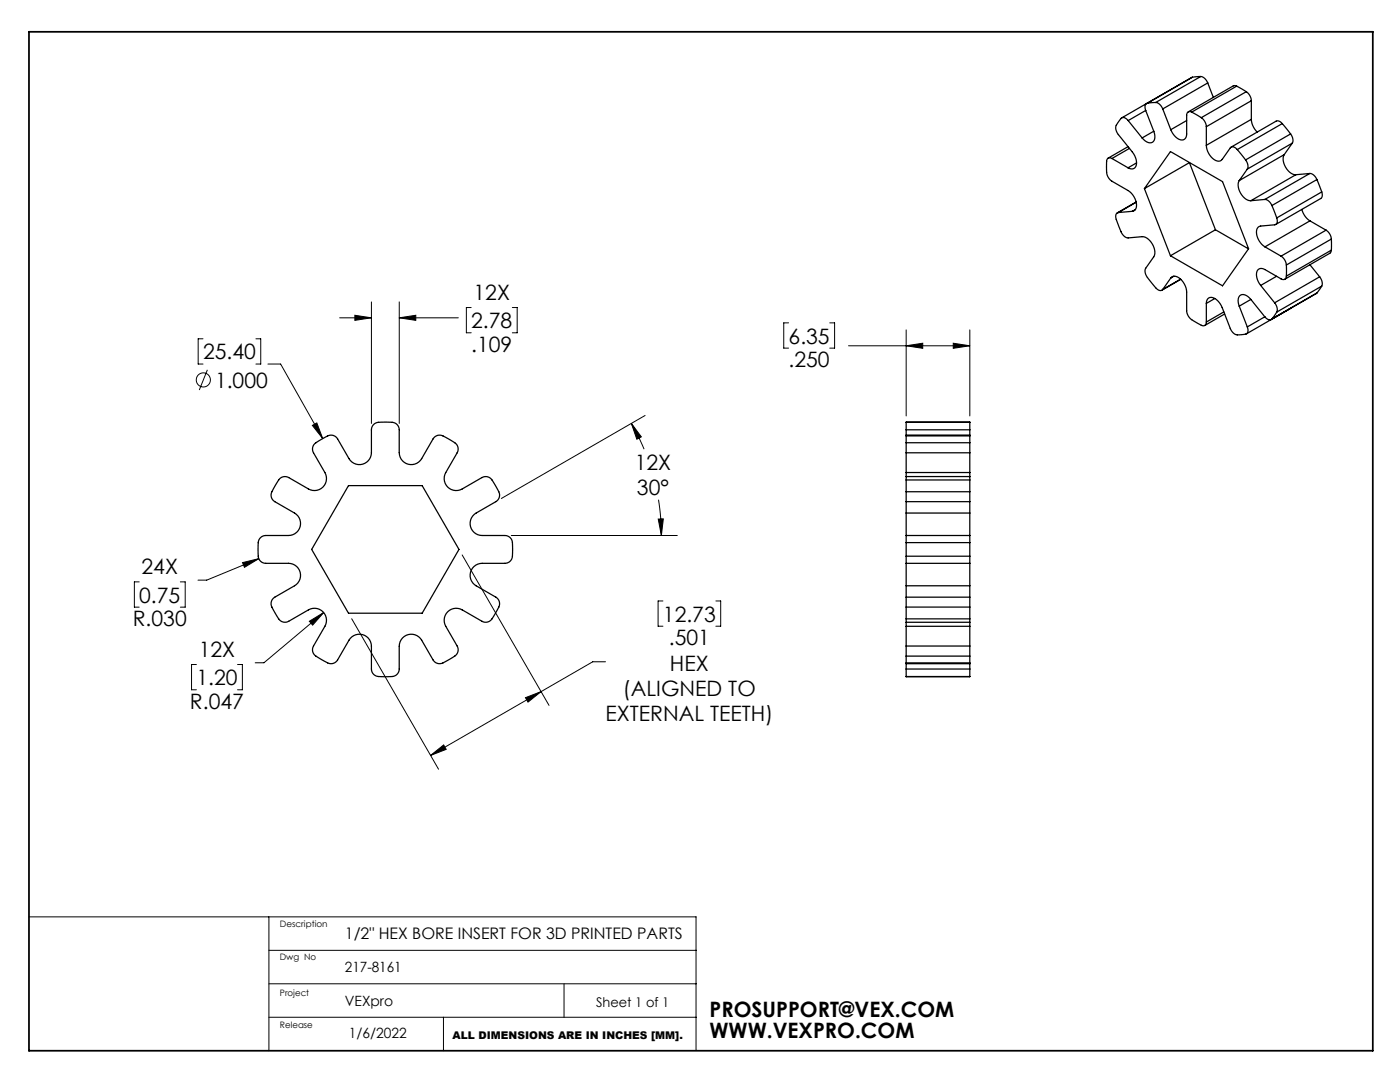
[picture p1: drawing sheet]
<svg xmlns="http://www.w3.org/2000/svg" width="279mm" height="216mm" viewBox="0 0 279 216" stroke-linecap="round" stroke-linejoin="round" font-family="sans-serif">
<g fill="none" stroke="#000" stroke-width=".2">
<path d="M40.5 67.6h-1v5h1M41.4 73.8l-1.6 4M51.1 67.6h.9v5h-.9M53.5 72.6h2.5l8.4 14.9M67.8 63.4h6.3M70.8 62.9l3.3 .5-3.3 .5zM74.1 60.2v24.3M79.7 60.2v24.3M79.7 63.4h11.8M79.7 63.4l3.3-.5v1zM94 61.4h-.9v5h.9M102.2 61.4h1v5h-1"/>
<path d="M157.4 64.4h-1v5.1h1M165.6 64.4h1v5.1h-1M169.3 69h24.2M180.8 69l3.3-.5v1zM180.8 65.8v17.2M190.2 68.5l3.3 .5-3.3 .5zM193.5 65.8v17.2M62.3 84.9l.9-.5 1.2 3.1zM126 84.5l2 2.7-.9 .4zM126 84.5l2.5 5.1M128.7 82.9l-28.6 16.6M131.4 99.7l.4 3.6 .2 3.6"/>
<path d="M27.8 116.1h-1v5h1M36 116.1h1v5h-1M48.4 112.3l3.2-.8-2.8 1.7zM51.6 111.5l-10.3 4.3h-1.8M92.2 110.7l17.4 30.1M102 106.9h33.2M131.4 103.6l1-.1-.4 3.4zM132.3 119.9h-1v5.1h1M142.9 119.9h.9v5.1h-.9M39.2 132.6h-1v5h1M47.4 132.6h1v5h-1M61.7 124l2.9-1.8-2.2 2.5z"/>
<path d="M64.6 122.2l-11.9 10h-1.8M70.2 123.5l17.3 30M104.9 139.2l3.1-1.2-2.6 2.1zM108 138l-22.1 12.7M120.8 132h-2.5l-10.3 6M85.9 150.7l2.6-2.1 .5 .9zM5.8 182.9h133.1v26.8M53.7 182.9v26.8M53.7 196.3h85.2M53.7 189.6h85.2M112.6 196.3v6.7M53.7 203h85.2"/>
<path d="M88.5 203v6.7"/>
<circle cx="40.6" cy="75.8" r="1.41"/>
</g>
<path d="M5.8 6.3h268.2v203.4h-268.2z" fill="none" stroke="#000" stroke-width=".35"/>
<path d="M62.3 84.9l2.1 2.6-1.2-3.1zM70.8 62.9l3.3 .5-3.3 .5zM79.7 63.4l3.3-.5v1zM131.4 103.6l1-.1-.4 3.4zM126 84.5l2 2.7-.9 .4zM48.4 112.3l.4 .9 2.8-1.7zM61.7 124l.7 .7 2.2-2.5zM104.9 139.2l3.1-1.2-2.6 2.1zM85.9 150.7l2.6-2.1 .5 .9zM180.8 69l3.3-.5v1zM190.2 68.5l3.3 .5-3.3 .5z" fill="#000"/>
<g fill="none" stroke="#000" stroke-width=".25">
<path d="M238 15.4l-14.1 8.1M238 15.4l-9 5.2M239.6 15.3a1.85 1.85 0 0 1 1.4 1.3M239.6 15.3l-1.6 .1M239.6 15.3l-8.9 5.1M241 16.6l-9 5.1M241 16.6l1.1 2.8M246.8 17.2l1.9 1.1M246.8 17.2l-.7-.1-9 5.2M246.8 17.2l-9 5.2M248.7 18.3a2.36 2.36 0 0 1 1 1.8M248.7 18.3l-9 5.2"/>
<path d="M221.9 31.6a.69 .69 0 0 0-.8 0 .69 .69 0 0 0-.3 .8v.9a2.84 2.84 0 0 0 1.1 2.9l3.2 1.8a3.3 3.3 0 0 1 1.5 3.8l-.6 .4M221.9 31.6l3.2 1.9M225.1 29.3l-3.9 2.3M225.2 24.1a.95 .95 0 0 0-1-.7 .95 .95 0 0 0-.8 .7l-.2 .2a1.75 1.75 0 0 0 0 2.6l2.8 3.4a2.76 2.76 0 0 1 .5 3.2 1.06 1.06 0 0 1-1.4 0M225.2 24.1l2.7 3.4M225.4 29.6l-3.5 2M226.8 32.5l-1.7 1M228.4 37.6l5.2-7.4 10.4 6 5.2 13.4M228.4 37.6l5.2 13.4M228.6 22l1.7 4.2M228.6 22l-3.4 2.1M229 20.6a.97 .97 0 0 0-.4 1.4"/>
<path d="M230.3 26.2a1.57 1.57 0 0 1-.6 2.3l-.8-.2-1-.8M230.3 26.2l-2.4 1.3M230.7 20.4l-1.7 .2M230.7 20.4a1.85 1.85 0 0 1 1.3 1.3M232 21.7l1.7 4.2M236.8 24.1l-3.1 1.8M237.4 32.5l-9 5.1M237.4 32.5l5.2 13.3M237.4 32.4v.1M237.8 22.4a.64 .64 0 0 0-.7-.1 .64 .64 0 0 0-.3 .7v3.7a1.07 1.07 0 0 1-.6 1.2 1.07 1.07 0 0 1-1.3-.3l-.8-.9-.4-.8M237.8 22.4l1.9 1.1M239.7 23.5a2.36 2.36 0 0 1 1.1 1.8"/>
<path d="M240.8 29a3.3 3.3 0 0 0 2.4 3.2l.7-.4 1.6-2.3a.9 .9 0 0 1 1.4 .3M240.8 25.3v3.7M246.9 29.8l1.7 2.1M247.3 36a3.1 3.1 0 0 0 2.3 4M248.6 31.9a1.76 1.76 0 0 1 .3 1.8M248.9 33.7l-1.6 2.3M249.7 23.8l.3 1.2 .9 1.4M249.7 20.1l-8.9 5.2M249.7 23.8l-8.9 5.2M249.7 20.1v3.7M252.4 39.8a1.76 1.76 0 0 1 1.4 1.2M252.4 39.8l-2.8 .2"/>
<path d="M255.9 24.7l1.7 2M255.9 24.7l-.6-.5h-.6l-9 5.2M255.9 24.7l-9 5.1M256.3 30.8a3.1 3.1 0 0 0 2.3 4.1M256.3 30.8l-9 5.2M257.6 26.7a1.76 1.76 0 0 1 .3 1.9M257.6 26.7l-9 5.2M257.9 28.6l-9 5.1M257.9 28.6l-1.6 2.2M258.6 34.9l-9 5.1M261.4 34.6a1.76 1.76 0 0 1 1.4 1.2M261.4 34.6l-9 5.2"/>
<path d="M261.4 34.6l-2.8 .3M262.8 35.8l1 2.5M262.8 35.8l-9 5.2M263.8 38.3l.1 .7-.3 .6-9 5.2M263.8 38.3l-9 5.2M223.2 42.4a.9 .9 0 0 0-.4 1.4l.6 1.5a2.57 2.57 0 0 0 1.8 2.2l2.7-.3a3.1 3.1 0 0 1 2.4 4l-1.7 2.3a2.2 2.2 0 0 0 .8 2.4l.4 .5a3.4 3.4 0 0 0 1.8 1.6l.4-.2M226 42.2l-2.8 .2M226.6 41.8l-.6 .4M226.7 40.3l-3.7 2.2M226.8 40.4l-3.6 2M233.7 55.5a1.42 1.42 0 0 1 2.2 .5l.7 1.1 .2 .8v4.1a2.84 2.84 0 0 0 2 2.4 2 2 0 0 0 1.7 .5l.3-.6M233.7 55.5l-1.7 2.3"/>
<path d="M234.3 55.1l-.6 .4M235.6 55.7l-3.6 2.1M235.7 55.7l-3.8 2.2M242.4 59.6l-1.6 .9M242.6 45.8l-9 5.2M242.6 45.8l6.6 3.9M249.2 49.6l-5.2 7.4-10.4-6M249.6 59.8a1.57 1.57 0 0 0-2.2-.8l-.3 .9 .2 1.2M249.6 59.8l2.8 3.4M249.6 59.8l-2.3 1.3M251.6 57l2.8 3.4M252.4 49.3l3.3 1.8"/>
<path d="M253.8 41l1 2.5M254.8 55.1l-3.2 1.9M254.8 43.5a.9 .9 0 0 1-.4 1.4l-2.8 .2a1.42 1.42 0 0 0-.7 2.2l.6 1.1 .9 .9M255.7 51.1a2.36 2.36 0 0 1 1 1.8M256.7 52.9v2.2M256.7 55.1a.64 .64 0 0 1-.3 .6 .64 .64 0 0 1-.7-.1l-3.3-1.8a1.07 1.07 0 0 0-1.3-.1 1.07 1.07 0 0 0-.3 1.3l.3 1.2 .5 .8M259.8 41.8l.7 1.4 .9 .9M261.4 52.8l2 2.4M261.4 44.1l-9 5.2M261.4 44.1l3.2 1.8M262.8 58.5l-.1 .1M262.8 58.5l-9.1 5.3"/>
<path d="M263.4 55.2a1.86 1.86 0 0 1 .4 1.9M263.4 55.2l-9 5.2M263.8 57.1l-1 1.4M263.8 57.1l-9 5.2M264.6 45.9a2.36 2.36 0 0 1 1.1 1.8M264.6 45.9l-8.9 5.2M265.7 47.7v2.2M265.7 49.9l-.3 .6-9 5.2M265.7 47.7l-9 5.2M265.7 49.9l-9 5.2M240.8 60.5a1.07 1.07 0 0 1 .6-1.1 1.07 1.07 0 0 1 1.2 .3l1.1 1.3 1.8 4.5a1.83 1.83 0 0 0 2.5 1.3 .94 .94 0 0 0 1-.5 .94 .94 0 0 0-.1-1.1M240.8 60.5v3.8"/>
<path d="M244.2 62.2l-3.4 2.1M244.4 62.7l-4 2.2M247.3 61.1l1.6 4.1M252.4 63.2l-3.5 2M254.4 60.4a1.85 1.85 0 0 1 .4 1.9M254.8 62.3l-.3 .5a1.52 1.52 0 0 1-1.3 1l-.8-.6M257.7 61.4l-8.9 5.2M257.8 61.4h-.1M55.8 95.6l.7-.5 .9 .1 4.2 2.4a2.4 2.4 0 0 0 2.9-.4 2.4 2.4 0 0 0 .3-2.9l-2.4-4.2a1.69 1.69 0 0 1 1.2-2.1l.6-.4a2.75 2.75 0 0 1 2.6-.6l.6 .6 2.2 3.9a2.4 2.4 0 0 0 2.7 1.1 2.4 2.4 0 0 0 1.8-2.3l.1-4.8a1.69 1.69 0 0 1 2-1.3h.7a2.75 2.75 0 0 1 2.5 .8l.3 .8v4.5a2.4 2.4 0 0 0 1.8 2.3 2.4 2.4 0 0 0 2.7-1.1l2.4-4.2a1.69 1.69 0 0 1 2.4 0l.6 .3a2.75 2.75 0 0 1 1.8 1.9l-.2 .8-2.2 4a2.4 2.4 0 0 0 .3 2.9 2.4 2.4 0 0 0 2.9 .4l4.2-2.4a1.69 1.69 0 0 1 2.2 1.1l.3 .6a2.75 2.75 0 0 1 .6 2.6l-.5 .6-4 2.3a2.4 2.4 0 0 0-1.1 2.7 2.4 2.4 0 0 0 2.3 1.8h4.8a1.69 1.69 0 0 1 1.3 2.1v.6a2.75 2.75 0 0 1-.7 2.6l-.8 .2h-4.6a2.4 2.4 0 0 0-2.3 1.8 2.4 2.4 0 0 0 1.1 2.7l4.2 2.4a1.69 1.69 0 0 1 0 2.4l-.3 .6a2.75 2.75 0 0 1-1.9 1.9l-.8-.2-4-2.3a2.4 2.4 0 0 0-2.9 .4 2.4 2.4 0 0 0-.3 2.9l2.4 4.2a1.69 1.69 0 0 1-1.2 2.1l-.6 .3a2.75 2.75 0 0 1-2.6 .7l-.6-.6-2.2-4a2.4 2.4 0 0 0-2.7-1.1 2.4 2.4 0 0 0-1.8 2.3l-.1 4.9a1.69 1.69 0 0 1-2 1.2h-.7a2.75 2.75 0 0 1-2.5-.7l-.3-.8v-4.6a2.4 2.4 0 0 0-1.8-2.3 2.4 2.4 0 0 0-2.7 1.1l-2.4 4.2a1.69 1.69 0 0 1-2.4 .1l-.6-.4a2.75 2.75 0 0 1-1.8-1.9l.2-.8 2.2-3.9a2.4 2.4 0 0 0-.3-2.9 2.4 2.4 0 0 0-2.9-.4l-4.2 2.4a1.69 1.69 0 0 1-2.1-1.2l-.4-.6a2.75 2.75 0 0 1-.6-2.5l.5-.6 4-2.3a2.4 2.4 0 0 0 1.1-2.7 2.4 2.4 0 0 0-2.3-1.8h-4.8a1.69 1.69 0 0 1-1.3-2.1v-.7a2.75 2.75 0 0 1 .7-2.5l.8-.2h4.6a2.4 2.4 0 0 0 2.3-1.8 2.4 2.4 0 0 0-1.1-2.7l-4.2-2.5a1.69 1.69 0 0 1 0-2.4zM69.6 96.9h14.7l7.3 12.7-7.3 12.8h-14.7l-7.4-12.8zM180.8 98.1v2M180.8 95.8v2.3"/>
<path d="M180.8 95.1v.7M180.8 94.3v.8M180.8 88.3v2M180.8 87v1.3M180.8 86.8v.2M180.8 84.3v1.5M180.8 84.3h12.7M180.8 95.1h12.7M180.8 86.8h12.7M180.8 98.1h12.7M180.8 95.8h12.7M180.8 85.8v1"/>
<path d="M180.8 90.3v4M180.8 94.3h12.7M180.8 90.3h12.7M180.8 88.3h12.7M180.8 87h12.7M180.8 85.8h12.7M193.5 98.1v2M193.5 95.8v2.3M193.5 95.1v.7M193.5 94.3v.8M193.5 88.3v2M193.5 87v1.3"/>
<path d="M193.5 86.8v.2M193.5 84.3v1.5M193.5 85.8v1M193.5 90.3v4M180.8 108.3v2.7M180.8 111v1.4M180.8 106.9v1.4M180.8 119.2v1.9M180.8 112.4v4.5M180.8 102.4v4.5M180.8 106.9h12.7M180.8 112.4h12.7"/>
<path d="M180.8 111h12.7M180.8 108.3h12.7M180.8 119.2h12.7M180.8 100.1h12.7M180.8 116.9h12.7M180.8 100.1v2.3M180.8 116.9v2.3M180.8 102.4h12.7M193.5 108.3v2.7M193.5 111v1.4M193.5 106.9v1.4M193.5 119.2v1.9"/>
<path d="M193.5 112.4v4.5M193.5 102.4v4.5M193.5 100.1v2.3M193.5 116.9v2.3M180.8 121.1v2.4M180.8 123.5v.7M180.8 124.2v.8M180.8 128.9v2M180.8 130.9v1.4M180.8 132.3v.1M180.8 133.5v1.5M180.8 135h.1"/>
<path d="M180.8 124.2h12.7M180.8 132.4h12.7M180.8 135h12.7M180.8 121.1h12.7M180.8 123.5h12.7M180.8 125v3.9M180.8 132.4v1.1M180.8 125h12.7M180.8 130.9h12.7M180.8 128.9h12.7M180.8 132.3h12.7M180.8 133.5h12.7"/>
<path d="M193.5 121.1v2.4M193.5 123.5v.7M193.5 124.2v.8M193.5 128.9v2M193.5 130.9v1.4M193.5 132.3v.1M193.5 133.5v1.5M193.5 135h.1M193.5 125v3.9M193.5 132.4v1.1"/>
</g>
<g font-size="4.2">
<text x="94.5" y="59.8">12X</text>
<text x="94" y="65.5">2.78</text>
<text x="40.5" y="71.7">25.40</text>
<text x="94" y="70.2">.109</text>
<text x="157.4" y="68.5">6.35</text>
<text x="42.9" y="77.4">1.000</text>
<text x="157.4" y="73.3">.250</text>
<text x="126.7" y="93.7">12X</text>
<text x="127.1" y="98.8">30°</text>
<text x="28.3" y="114.5">24X</text>
<text x="26.5" y="125">R.030</text>
<text x="27.8" y="120.2">0.75</text>
<text x="132.3" y="124">12.73</text>
<text x="39.7" y="131">12X</text>
<text x="133.5" y="128.8">.501</text>
<text x="39.2" y="136.7">1.20</text>
<text x="133.7" y="133.8">HEX</text>
<text x="37.9" y="141.5">R.047</text>
<text x="120.8" y="143.9">EXTERNAL TEETH)</text>
<text x="124.3" y="138.9">(ALIGNED TO</text>
<text x="141.6" y="202.9">PROSUPPORT@VEX.COM</text>
<text x="141.6" y="207.1">WWW.VEXPRO.COM</text>
</g>
<text font-size="3.2" x="68.8" y="187.4">1/2&quot; HEX BORE INSERT FOR 3D PRINTED PARTS</text>
<g font-size="2.8">
<text x="68.8" y="193.9">217-8161</text>
<text x="68.8" y="200.7">VEXpro</text>
<text x="69.6" y="207.1">1/6/2022</text>
</g>
<text font-size="2.7" x="119" y="201">Sheet 1 of 1</text>
<text font-size="2.1" x="90.3" y="207.2">ALL DIMENSIONS ARE IN INCHES [MM].</text>
<g font-size="1.8">
<text x="55.8" y="185">Description</text>
<text x="55.8" y="191.6">Dwg No</text>
<text x="55.9" y="198.7">Project</text>
<text x="55.9" y="205.2">Release</text>
</g>
</svg>
